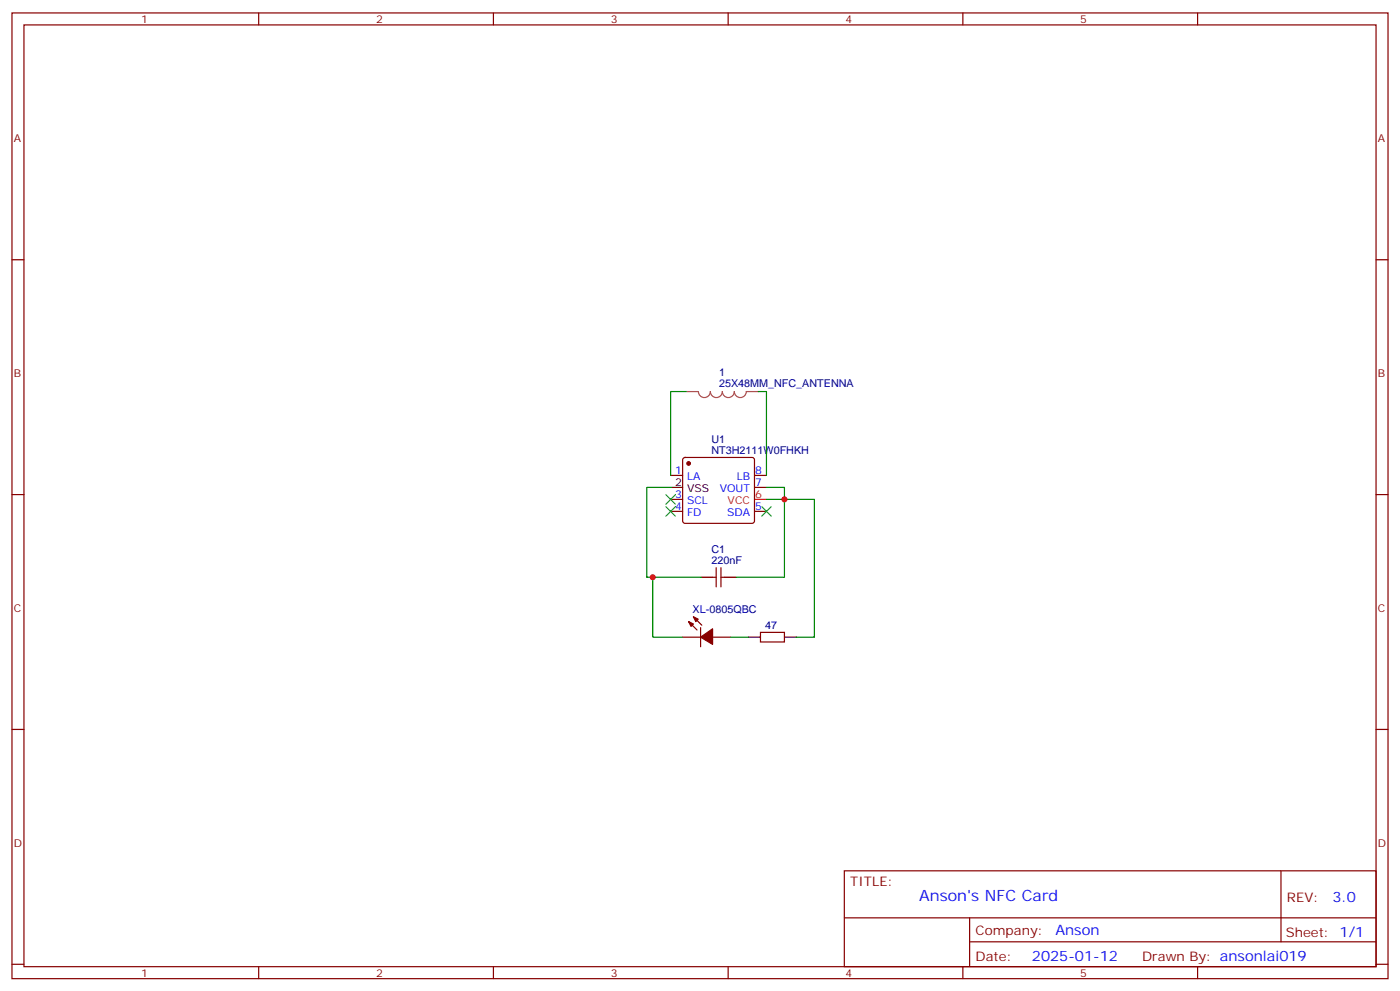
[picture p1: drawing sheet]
<svg xmlns="http://www.w3.org/2000/svg" width="412mm" height="292mm" viewBox="0 0 412 292" stroke-linecap="round" stroke-linejoin="round" font-family="sans-serif">
<g fill="none" stroke="#870000" stroke-width=".35">
<path d="M3.5 3.8h405.4v284.3h-405.4zM7.1 7.3h398.2v277.3h-398.2zM76.2 3.8v3.5M145.3 3.8v3.5M214.5 3.8v3.5M283.6 3.8v3.5M352.8 3.8v3.5M3.5 76.5h3.6M405.3 76.5h3.6M197.6 140h3.5M201.3 134.9l.5-.2h19.7l.5 .2 .2 .5v18l-.2 .5-.5 .2h-19.7l-.5-.2-.2-.5v-18zM222.2 140h3.6"/>
<path d="M3.5 145.6h3.6M197.6 150.6h3.5M197.6 147h3.5M222.2 143.5h3.6M222.2 150.6h3.6M405.3 145.6h3.6M209.9 170h1.1M211 167.1v5.7M212.4 167.1v5.7M212.4 170h1M201.1 187.6h5.3M202.8 183l2.5 2.5"/>
<path d="M204.3 181.6l2.4 2.5M206.4 184.8v5.6M209.9 187.6h5.3M224 186.2h7.1v2.8h-7.1zM3.5 214.8h3.6M405.3 214.8h3.6M248.7 256.4h156.6v28.2h-156.6zM377.3 256.4v20.9M248.7 270.2h156.5M285.6 277.3h119.6M285.6 270.2v14.2M3.5 283.9h3.6"/>
<path d="M76.2 284.6v3.5M145.3 284.6v3.5M214.5 284.6v3.5M283.6 284.6v3.5M352.8 284.6v3.5M405.3 283.9h3.6"/>
</g>
<path d="M222.2 147h3.6" fill="none" stroke="#f00" stroke-width=".35"/>
<path d="M197.6 143.5h3.5M206.4 170h3.5M213.4 170h3.6M220.5 187.6h3.5M231.1 187.6h3.5" fill="none" stroke="#000" stroke-width=".35"/>
<g fill="#870000" stroke="#870000" stroke-width=".35">
<path d="M202.8 183l1.5 .7-.7 .7z"/>
<path d="M204.3 181.6l1.4 .7-.7 .7z"/>
<path d="M206.4 187.6l3.5-2.5v4.6z"/>
<circle cx="202.8" cy="136.5" r=".53"/>
</g>
<path d="M202.1 115.3h3.5M205.7 115.3a1.76 1.76 0 0 0 1.8 1.8 1.76 1.76 0 0 0 1.8-1.8 1.76 1.76 0 0 0 1.7 1.8 1.76 1.76 0 0 0 1.8-1.8 1.76 1.76 0 0 0 1.7 1.8 1.76 1.76 0 0 0 1.8-1.8 1.76 1.76 0 0 0 1.8 1.8 1.76 1.76 0 0 0 1.7-1.8h3.5" fill="none" stroke="#a64a4a" stroke-width=".35"/>
<path d="M202.1 115.3h-4.5v24.7M223.3 115.3h2.5v24.7M197.6 143.5h-7.1v26.5h15.9M225.8 143.5h5.3v26.5h-14.1M225.8 147h14.1v40.6h-5.3M192.3 170v17.6h8.8M215.2 187.6h5.3" fill="none" stroke="#008700" stroke-width=".35"/>
<path d="M196.1 149.2l2.9 2.8M196.1 145.6l2.9 2.8M199 149.2l-2.9 2.8M199 145.6l-2.9 2.8M224.4 149.2l2.8 2.8M227.2 149.2l-2.8 2.8" fill="none" stroke="#3c3" stroke-width=".35"/>
<g fill="#c00">
<circle cx="231.1" cy="147" r=".88"/>
<circle cx="192.3" cy="170" r=".88"/>
</g>
<text font-size="4.6" fill="#00f" x="270.8" y="265.4">Anson's NFC Card</text>
<g font-size="4.2" fill="#00f">
<text x="392.5" y="265.7">3.0</text>
<text x="310.9" y="275.2">Anson</text>
<text x="304" y="283">2025-01-12</text>
</g>
<g font-size="3.9" fill="#800">
<text x="250.5" y="261">TITLE:</text>
<text x="379.1" y="265.7">REV:</text>
<text x="287.4" y="275.2">Company:</text>
<text x="378.7" y="275.8">Sheet: 1/1</text>
<text x="287.4" y="282.9">Date:</text>
<text x="336.4" y="282.9">Drawn By: ansonlai019</text>
</g>
<g font-size="3.2" fill="#800">
<text x="41.6" y="6.8">1</text>
<text x="110.8" y="6.8">2</text>
<text x="179.9" y="6.8">3</text>
<text x="249.1" y="6.8">4</text>
<text x="318.2" y="6.8">5</text>
<text x="4.1" y="41.9">A</text>
<text x="405.9" y="41.9">A</text>
<text x="4.1" y="111.1">B</text>
<text x="405.9" y="111.1">B</text>
<text x="4.1" y="180.2">C</text>
<text x="405.9" y="180.2">C</text>
<text x="4.1" y="249.3">D</text>
<text x="405.9" y="249.3">D</text>
<text x="41.6" y="287.6">1</text>
<text x="110.8" y="287.6">2</text>
<text x="179.9" y="287.6">3</text>
<text x="249.1" y="287.6">4</text>
<text x="318.2" y="287.6">5</text>
</g>
<g font-size="3.2" fill="#000080">
<text x="211.8" y="113.9">25X48MM_NFC_ANTENNA</text>
<text x="211.8" y="110.6">1</text>
<text x="209.6" y="130.5">U1</text>
<text x="209.6" y="133.6">NT3H2111W0FHKH</text>
<text x="209.6" y="166.1">220nF</text>
<text x="209.6" y="163">C1</text>
<text x="204" y="180.6">XL-0805QBC</text>
<text x="225.4" y="185.1">47</text>
</g>
<g font-size="3.2">
<text x="198.9" y="143.2">2</text>
<text x="202.4" y="144.9">VSS</text>
</g>
<g font-size="3.2" fill="#00f">
<text x="198.9" y="139.6">1</text>
<text x="202.4" y="141.4">LA</text>
<text x="217" y="141.4">LB</text>
<text x="222.4" y="139.6">8</text>
<text x="222.4" y="143.2">7</text>
<text x="198.9" y="146.7">3</text>
<text x="202.4" y="148.4">SCL</text>
<text x="212" y="144.9">VOUT</text>
<text x="198.9" y="150.2">4</text>
<text x="202.4" y="152">FD</text>
<text x="214.2" y="152">SDA</text>
<text x="222.4" y="150.2">5</text>
</g>
<g font-size="3.2" fill="#f00">
<text x="214.3" y="148.4">VCC</text>
<text x="222.4" y="146.7">6</text>
</g>
</svg>
